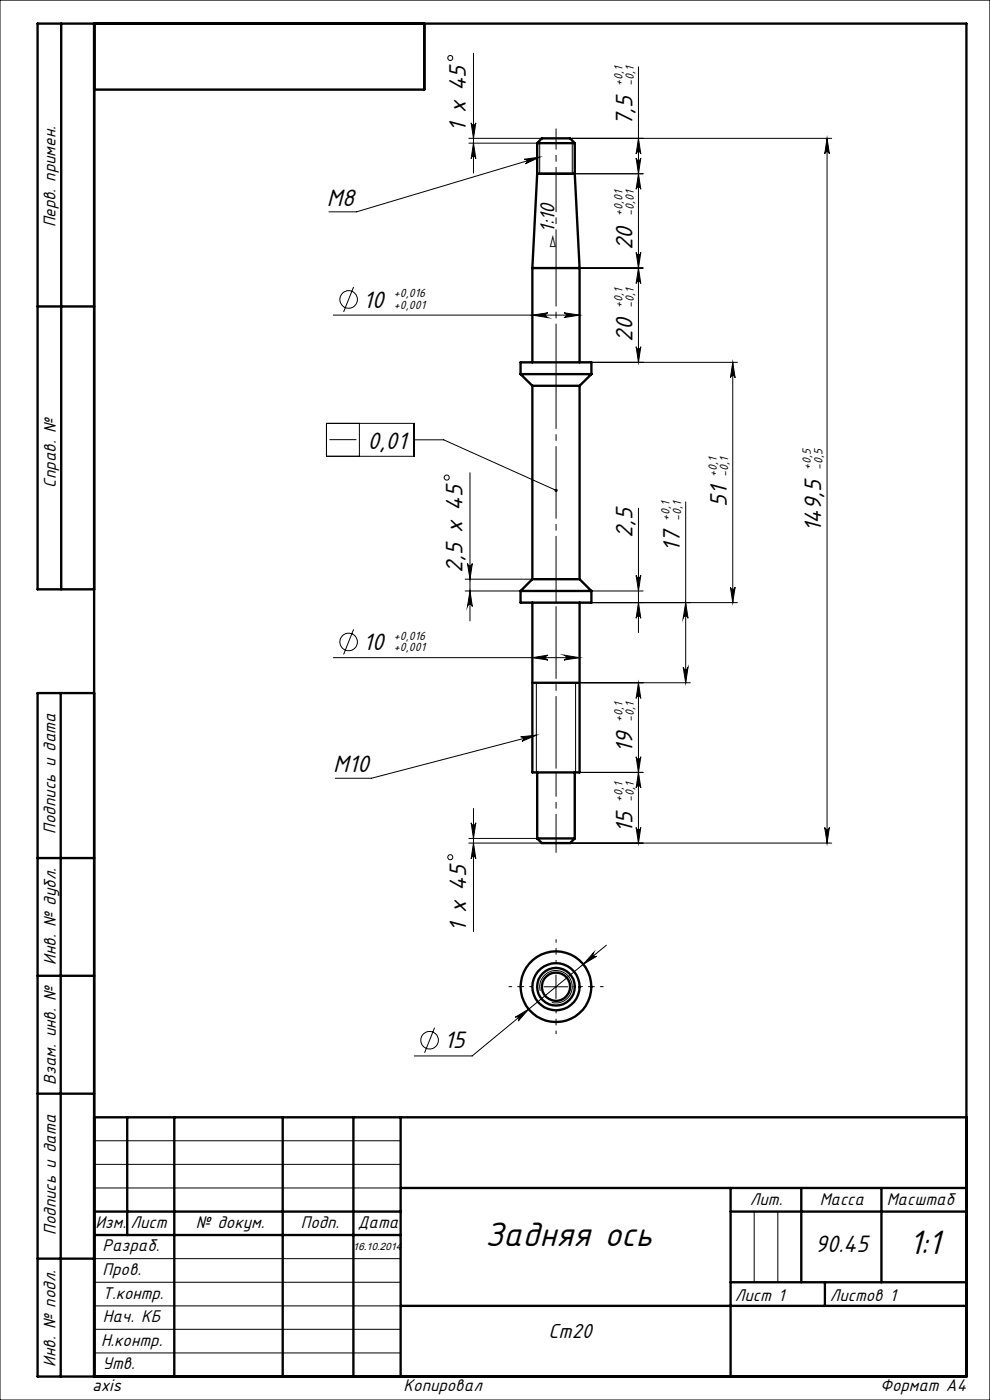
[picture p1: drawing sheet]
<svg xmlns="http://www.w3.org/2000/svg" width="210mm" height="297mm" viewBox="0 0 210 297" stroke-linecap="round" stroke-linejoin="round" font-family="sans-serif">
<g fill="none" stroke="#000" stroke-width=".21">
<path d="M0 0h210v297h-210zM100.4 11.3v25.4M135.4 14.2v62.7M99.4 29.3h15.5M99.4 30.4h14.5M99.9 26.1a.49 .49 0 0 0 .5 .4 .49 .49 0 0 0 .5-.4l-.5 3.2zM100.4 30.4l.5 3.3a.49 .49 0 0 0-.5-.5 .49 .49 0 0 0-.5 .5zM111.2 33.8l3.3-.5-3 1.4a.5 .5 0 0 0 .3-.6 .5 .5 0 0 0-.6-.3zM114.5 29.8v7.1M114.5 33.3l-38.9 11.6h-5.8M120.9 29.3h55.5M121.4 29.8v7.1h15"/>
<path d="M134.9 33.5a.49 .49 0 0 0 .5 .5 .49 .49 0 0 0 .5-.5l-.5 3.4zM135.4 29.3l.5 3.4a.49 .49 0 0 0-.5-.5 .49 .49 0 0 0-.5 .5zM135.4 36.9l.5 3.2a.49 .49 0 0 0-.5-.4 .49 .49 0 0 0-.5 .4zM175.4 29.3l.5 3.4a.49 .49 0 0 0-.5-.5 .49 .49 0 0 0-.5 .5zM175.4 29.3v149.6M122.9 56.9h13.5M134.9 53.5a.49 .49 0 0 0 .5 .5 .49 .49 0 0 0 .5-.5l-.5 3.4zM135.4 56.9l.5 3.2a.49 .49 0 0 0-.5-.4 .49 .49 0 0 0-.5 .4zM70.7 66.8h52.2M75 60.9l-2.1 5.3M112.9 66.8l3.3-.4a.51 .51 0 0 0-.5 .5 .51 .51 0 0 0 .5 .5zM119.6 66.4l3.3 .4-3.3 .6a.51 .51 0 0 0 .5-.5 .51 .51 0 0 0-.5-.5z"/>
<path d="M122.9 76.9h33.5M134.9 73.6a.49 .49 0 0 0 .5 .4 .49 .49 0 0 0 .5-.4l-.5 3.3zM155.4 76.9l.5 3.2a.49 .49 0 0 0-.5-.4 .49 .49 0 0 0-.5 .4zM155.4 76.9v50.9M69.3 89.8h18.5v7h-18.5zM69.9 93.3h5.7M76.2 89.8v7M87.8 93.3h6.3l23.9 10.7M99.2 119.6a.51 .51 0 0 0 .5 .5 .51 .51 0 0 0 .5-.5l-.5 3.3zM99.7 100.3v31.4M135.4 107.8v26.4M145.5 106.5v38.3"/>
<path d="M70.7 139.5h52.2M75 133.5l-2.1 5.3M98.7 125.4h37.7M98.7 122.9h14.2M99.7 125.4l.5 3.3a.51 .51 0 0 0-.5-.5 .51 .51 0 0 0-.5 .5zM110.4 127.8h46M112.9 139.5l3.3-.5a.51 .51 0 0 0-.5 .5 .51 .51 0 0 0 .5 .5zM119.6 139l3.3 .5-3.3 .5a.51 .51 0 0 0 .5-.5 .51 .51 0 0 0-.5-.5zM134.9 122.1a.49 .49 0 0 0 .5 .4 .49 .49 0 0 0 .5-.4l-.5 3.3zM135.4 127.8l.5 3.4a.49 .49 0 0 0-.5-.5 .49 .49 0 0 0-.5 .5zM145.5 127.8l.4 3.4a.51 .51 0 0 0-.5-.5 .51 .51 0 0 0-.5 .5zM154.9 124.6a.49 .49 0 0 0 .5 .4 .49 .49 0 0 0 .5-.4l-.5 3.2z"/>
<path d="M110.5 156.3l3.3-.3-3.1 1.3a.49 .49 0 0 0 .3-.6 .49 .49 0 0 0-.5-.4zM113.8 144.8v19.1M113.8 156l-35 9.1h-7.7M135.4 144.8l.5 3.4a.49 .49 0 0 0-.5-.5 .49 .49 0 0 0-.5 .5zM135.4 144.8v34.1M144.9 141.6a.51 .51 0 0 0 .5 .4 .51 .51 0 0 0 .5-.4l-.4 3.2zM146.4 144.8h-24.3v19.1h14.3M99.4 178.9h15.5M99.4 177.9h14.5M99.9 174.6a.49 .49 0 0 0 .5 .4 .49 .49 0 0 0 .5-.4l-.5 3.3zM100.4 178.9l.5 3.3a.49 .49 0 0 0-.5-.5 .49 .49 0 0 0-.5 .5zM100.4 171.5v26.1"/>
<path d="M120.9 178.9h55.5M134.9 175.5a.49 .49 0 0 0 .5 .5 .49 .49 0 0 0 .5-.5l-.5 3.4zM134.9 160.5a.49 .49 0 0 0 .5 .5 .49 .49 0 0 0 .5-.5l-.5 3.4zM135.4 163.9l.5 3.2a.49 .49 0 0 0-.5-.4 .49 .49 0 0 0-.5 .4zM174.9 175.5a.49 .49 0 0 0 .5 .5 .49 .49 0 0 0 .5-.5l-.5 3.4zM92.2 218l-2.1 5.3M109.3 215.8l2.8-1.7-2.2 2.5a.52 .52 0 0 0 .1-.7 .52 .52 0 0 0-.7-.1zM114.6 210.2a3.4 3.4 0 0 1 3-4.3 3.4 3.4 0 0 1 3.8 3.7 3.4 3.4 0 0 1-4.3 3.1M115.4 209.3h5M117.9 206.8v5M125.9 202.1a.5 .5 0 0 0 0 .7 .5 .5 0 0 0 .7 0l-2.9 1.8zM128.6 200.5l-28.4 23.5h-12.3"/>
<path d="M20 252h65M20 247h65M20 242h65M160 257v15M165 257v15M20 277h65M20 272h65M20 267h65M20 287h65M20 282h65"/>
<circle cx="95.5" cy="12.3" r=".52"/>
<circle cx="73.9" cy="63.5" r="1.87"/>
<circle cx="94.8" cy="101.3" r=".54"/>
<circle cx="74" cy="136.2" r="1.86"/>
<circle cx="95.5" cy="181.8" r=".52"/>
<circle cx="91.1" cy="220.7" r="1.86"/>
</g>
<g fill="none" stroke="#000" stroke-width=".5">
<path d="M13 5v120M20 5v287M90 5v14h-70M113.9 36.9h8M113.9 30.4h8M113.9 30.4l1-1.1h6l1 1.1M113.9 36.9l-1 20M113.9 30.4v6.5M121.9 36.9l1 20M121.9 30.4v6.5M112.9 56.9h10M112.9 56.9v20"/>
<path d="M122.9 56.9v20M8 65h12M110.4 79.4h15M110.4 79.4v-2.5h15v2.5M110.4 79.4l2.5 2.4M125.4 79.4l-2.5 2.4M112.9 81.8h10M112.9 81.8v41.1M122.9 81.8v41.1M20 125h-12v-120h197v287h-197v-145h12M110.4 125.4h15M110.4 125.4v2.4h15v-2.4"/>
<path d="M112.9 122.9h10M112.9 127.8v36.1h10v-36.1M112.9 122.9l-2.5 2.5M122.9 122.9l2.5 2.5M12.9 147v145M112.9 144.8h10M113.9 177.9h8M113.9 177.9l1 1h6l1-1M113.9 163.9v14M121.9 163.9v14M8 182h12M8 207h12"/>
<path d="M8 232h12M20 237h185M27 237v25M37 237v55M60 237v55M75 237v55M85 237v55M20 257h65M85 252h120M155 257h50M155 252v40M170 252v20"/>
<path d="M187 252v20M8 267h12M20 262h65M85 277h120M155 272h50M175 272v5"/>
<circle cx="117.9" cy="209.3" r="4"/>
<circle cx="117.9" cy="209.3" r="5"/>
<circle cx="117.9" cy="209.3" r="7.5"/>
<circle cx="117.9" cy="209.3" r="2.99"/>
</g>
<path d="M113 209.3h-5M118 204.3v-5M118 214.3v5M123 209.3h5" fill="none" stroke="#000" stroke-width=".21" stroke-dasharray="15.2 1.3 1.3 1.3" stroke-dashoffset="14.6"/>
<path d="M118 30.3v-3M118 79.3v-2.5M118 79.3v2.5M118 127.8v-2.5M118 125.3v-2.5M118 177.8v3" fill="none" stroke="#000" stroke-width=".21" stroke-dasharray="15.2 1.3 1.3 1.3"/>
<path d="M118 163.8v-36" fill="none" stroke="#000" stroke-width=".21" stroke-dasharray="15.2 1.3 1.3 1.3" stroke-dashoffset="-.9"/>
<path d="M118 122.8v-41" fill="none" stroke="#000" stroke-width=".21" stroke-dasharray="15.2 1.3 1.3 1.3" stroke-dashoffset="6.2"/>
<path d="M118 56.8v20M118 56.8v-20" fill="none" stroke="#000" stroke-width=".21" stroke-dasharray="15.2 1.3 1.3 1.3" stroke-dashoffset="7.1"/>
<path d="M118 177.8v-14" fill="none" stroke="#000" stroke-width=".21" stroke-dasharray="15.2 1.3 1.3 1.3" stroke-dashoffset="10.1"/>
<path d="M118 30.3v6.5" fill="none" stroke="#000" stroke-width=".21" stroke-dasharray="15.2 1.3 1.3 1.3" stroke-dashoffset="13.9"/>
<g fill="#000">
<path d="M117.7 103.8l.2-.1a.35 .35 0 0 1 .4 .5l-.3-.2 .3 .2-.2 .1a.35 .35 0 0 1-.4-.1 .35 .35 0 0 1 0-.4z"/>
<path d="M135.4 29.3l.5 3.4a.49 .49 0 0 0-.5-.5 .49 .49 0 0 0-.5 .5zM134.9 33.5a.49 .49 0 0 0 .5 .5 .49 .49 0 0 0 .5-.5l-.5 3.4zM134.9 122.1a.49 .49 0 0 0 .5 .4 .49 .49 0 0 0 .5-.4l-.5 3.3zM135.4 127.8l.5 3.4a.49 .49 0 0 0-.5-.5 .49 .49 0 0 0-.5 .5zM99.9 26.1a.49 .49 0 0 0 .5 .4 .49 .49 0 0 0 .5-.4l-.5 3.2zM100.4 30.4l.5 3.3a.49 .49 0 0 0-.5-.5 .49 .49 0 0 0-.5 .5zM175.4 29.3l.5 3.4a.49 .49 0 0 0-.5-.5 .49 .49 0 0 0-.5 .5zM174.9 175.5a.49 .49 0 0 0 .5 .5 .49 .49 0 0 0 .5-.5l-.5 3.4zM135.4 163.9l.5 3.2a.49 .49 0 0 0-.5-.4 .49 .49 0 0 0-.5 .4zM134.9 175.5a.49 .49 0 0 0 .5 .5 .49 .49 0 0 0 .5-.5l-.5 3.4zM99.2 119.6a.51 .51 0 0 0 .5 .5 .51 .51 0 0 0 .5-.5l-.5 3.3zM99.7 125.4l.5 3.3a.51 .51 0 0 0-.5-.5 .51 .51 0 0 0-.5 .5z"/>
<path d="M119.6 66.4l3.3 .4-3.3 .6a.51 .51 0 0 0 .5-.5 .51 .51 0 0 0-.5-.5zM112.9 66.8l3.3-.4a.51 .51 0 0 0-.5 .5 .51 .51 0 0 0 .5 .5zM119.6 139l3.3 .5-3.3 .5a.51 .51 0 0 0 .5-.5 .51 .51 0 0 0-.5-.5zM112.9 139.5l3.3-.5a.51 .51 0 0 0-.5 .5 .51 .51 0 0 0 .5 .5z"/>
<path d="M110.5 156.3l3.3-.3-3.1 1.3a.49 .49 0 0 0 .3-.6 .49 .49 0 0 0-.5-.4zM111.2 33.8l3.3-.5-3 1.4a.5 .5 0 0 0 .3-.6 .5 .5 0 0 0-.6-.3z"/>
<path d="M134.9 160.5a.49 .49 0 0 0 .5 .5 .49 .49 0 0 0 .5-.5l-.5 3.4zM135.4 144.8l.5 3.4a.49 .49 0 0 0-.5-.5 .49 .49 0 0 0-.5 .5zM134.9 53.5a.49 .49 0 0 0 .5 .5 .49 .49 0 0 0 .5-.5l-.5 3.4zM135.4 36.9l.5 3.2a.49 .49 0 0 0-.5-.4 .49 .49 0 0 0-.5 .4zM134.9 73.6a.49 .49 0 0 0 .5 .4 .49 .49 0 0 0 .5-.4l-.5 3.3zM135.4 56.9l.5 3.2a.49 .49 0 0 0-.5-.4 .49 .49 0 0 0-.5 .4zM154.9 124.6a.49 .49 0 0 0 .5 .4 .49 .49 0 0 0 .5-.4l-.5 3.2zM155.4 76.9l.5 3.2a.49 .49 0 0 0-.5-.4 .49 .49 0 0 0-.5 .4zM100.4 178.9l.5 3.3a.49 .49 0 0 0-.5-.5 .49 .49 0 0 0-.5 .5zM99.9 174.6a.49 .49 0 0 0 .5 .4 .49 .49 0 0 0 .5-.4l-.5 3.3zM144.9 141.6a.51 .51 0 0 0 .5 .4 .51 .51 0 0 0 .5-.4l-.4 3.2zM145.5 127.8l.4 3.4a.51 .51 0 0 0-.5-.5 .51 .51 0 0 0-.5 .5z"/>
<path d="M125.9 202.1l-2.2 2.5 2.9-1.8a.5 .5 0 0 1-.7 0 .5 .5 0 0 1 0-.7zM109.3 215.8a.52 .52 0 0 1 .7 .1 .52 .52 0 0 1-.1 .7l2.2-2.5z"/>
</g>
<g font-size="8">
<text x="102.9" y="264.3">Задняя ось</text>
<text x="192.8" y="266.1">1:1</text>
</g>
<g font-size="5.6">
<text x="98.8" y="28.1" transform="rotate(-90 98.8 28.1)">1 х 45</text>
<text x="134.2" y="26.8" transform="rotate(-90 134.2 26.8)">7,5</text>
<text x="69.3" y="43.6">М8</text>
<text x="134.2" y="53.1" transform="rotate(-90 134.2 53.1)">20</text>
<text x="77" y="65.2">10</text>
<text x="134.2" y="72.5" transform="rotate(-90 134.2 72.5)">20</text>
<text x="78" y="95.4">0,01</text>
<text x="154.2" y="107.6" transform="rotate(-90 154.2 107.6)">51</text>
<text x="174.2" y="112.9" transform="rotate(-90 174.2 112.9)">149,5</text>
<text x="134.2" y="114.1" transform="rotate(-90 134.2 114.1)">2,5</text>
<text x="144.2" y="117.1" transform="rotate(-90 144.2 117.1)">17</text>
<text x="98.1" y="121.6" transform="rotate(-90 98.1 121.6)">2,5 x 45</text>
<text x="77" y="137.9">10</text>
<text x="134.2" y="159.6" transform="rotate(-90 134.2 159.6)">19</text>
<text x="70.7" y="163.8">М10</text>
<text x="134.2" y="176.6" transform="rotate(-90 134.2 176.6)">15</text>
<text x="98.8" y="197.6" transform="rotate(-90 98.8 197.6)">1 x 45</text>
<text x="94.2" y="222.4">15</text>
<text x="172.9" y="265.7">90.45</text>
</g>
<g font-size="4.8">
<text x="117.7" y="49.3" transform="rotate(-90 117.7 49.3)">1:10</text>
<text x="116.3" y="283.9">Ст20</text>
</g>
<g font-size="4">
<text x="11.8" y="48.3" transform="rotate(-90 11.8 48.3)">Перв. примен.</text>
<text x="11.9" y="103.4" transform="rotate(-90 11.9 103.4)">Справ. №</text>
<text x="11.7" y="176.8" transform="rotate(-90 11.7 176.8)">Подпись и дата</text>
<text x="11.8" y="204.7" transform="rotate(-90 11.8 204.7)">Инв. № дубл.</text>
<text x="11.9" y="230.1" transform="rotate(-90 11.9 230.1)">Взам. инв. №</text>
<text x="159.1" y="255.6">Лит.</text>
<text x="173.9" y="255.6">Масса</text>
<text x="188.1" y="255.6">Масштаб</text>
<text x="11.8" y="262" transform="rotate(-90 11.8 262)">Подпись и дата</text>
<text x="20.2" y="260.4">Изм.</text>
<text x="27.7" y="260.5">Лист</text>
<text x="41.5" y="260.5">№ докум.</text>
<text x="63.8" y="260.5">Подп.</text>
<text x="75.9" y="260.5">Дата</text>
<text x="21.7" y="265.5">Разраб.</text>
<text x="21.8" y="270.5">Пров.</text>
<text x="21.8" y="275.5">Т.контр.</text>
<text x="155.9" y="275.9">Лист 1</text>
<text x="176" y="276">Листов 1</text>
<text x="21.8" y="280.4">Нач. КБ</text>
<text x="21.4" y="285.6">Н.контр.</text>
<text x="11.8" y="289.9" transform="rotate(-90 11.8 289.9)">Инв. № подл.</text>
<text x="21.8" y="290.4">Утв.</text>
<text x="19.6" y="295.1">axis</text>
<text x="85.6" y="295.2">Копировал</text>
<text x="186.7" y="295.2">Формат А4</text>
</g>
<text font-size="3.8" x="118.4" y="52.7" transform="rotate(-90 118.4 52.7)">▻</text>
<g font-size="2.8">
<text x="132" y="18.2" transform="rotate(-90 132 18.2)">+0,1</text>
<text x="134.5" y="18.2" transform="rotate(-90 134.5 18.2)">-0,1</text>
<text x="132" y="45.9" transform="rotate(-90 132 45.9)">+0,01</text>
<text x="134.5" y="45.9" transform="rotate(-90 134.5 45.9)">-0,01</text>
<text x="83.6" y="63.1">+0,016</text>
<text x="83.6" y="65.5">+0,001</text>
<text x="132" y="65.3" transform="rotate(-90 132 65.3)">+0,1</text>
<text x="134.5" y="65.3" transform="rotate(-90 134.5 65.3)">-0,1</text>
<text x="152" y="101.1" transform="rotate(-90 152 101.1)">+0,1</text>
<text x="154.5" y="101.1" transform="rotate(-90 154.5 101.1)">-0,1</text>
<text x="172" y="99.7" transform="rotate(-90 172 99.7)">+0,5</text>
<text x="174.5" y="99.7" transform="rotate(-90 174.5 99.7)">-0,5</text>
<text x="142" y="110.5" transform="rotate(-90 142 110.5)">+0,1</text>
<text x="144.5" y="110.5" transform="rotate(-90 144.5 110.5)">-0,1</text>
<text x="83.6" y="135.7">+0,016</text>
<text x="83.6" y="138.2">+0,001</text>
<text x="132" y="153.1" transform="rotate(-90 132 153.1)">+0,1</text>
<text x="134.5" y="153.1" transform="rotate(-90 134.5 153.1)">-0,1</text>
<text x="132" y="170.1" transform="rotate(-90 132 170.1)">+0,1</text>
<text x="134.5" y="170.1" transform="rotate(-90 134.5 170.1)">-0,1</text>
</g>
<text font-size="2.2" x="74.9" y="265.1">16.10.2014</text>
</svg>
